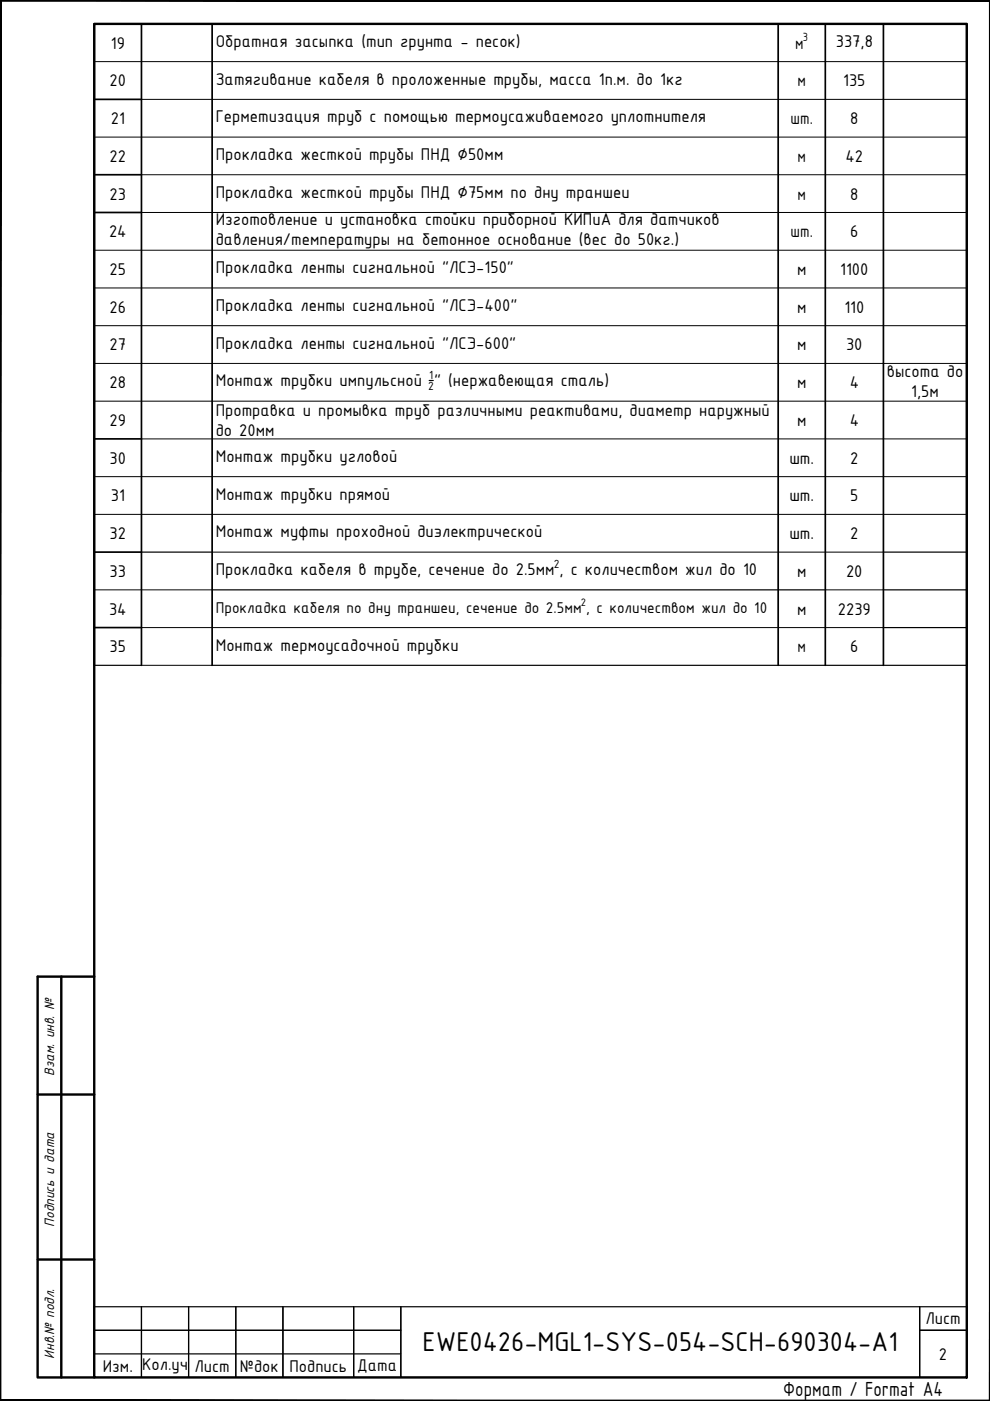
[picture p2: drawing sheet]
<svg xmlns="http://www.w3.org/2000/svg" width="210mm" height="297mm" viewBox="0 0 210 297" stroke-linecap="round" stroke-linejoin="round" font-family="sans-serif">
<!-- layer: 0 -->
<path d="M45 5.1h142.3M91 80.7h.9M30 117.1h15M187.3 117.1h17.7M45 125.1h130M187.3 125.1h17.7M187.3 133.1h17.7M20 141.1h10M45 141.1h160" fill="none" stroke="#000" stroke-width=".25"/>
<path d="M45 5.1v136M165 5.1v136M175 5.1v136M187.3 5.1v136M205 5.1v136M20 21.1h10M20 37h10M20 45h10M20 93.1h10M20 117.1h10M20 133.1h10M20 141.1v-136h10v136" fill="none" stroke="#000" stroke-width=".36"/>
<g fill="none" stroke="#000" stroke-width=".21">
<path d="M20 13.1h185M30 5.1h15M187.3 5.1h17.7M210 .1h-210v296.9h210M20 29.1h185M30 21.1h175M30 37h175M20 53.1h185M30 45h175M20 61.1h185M20 69.1h185M20 77.1h185"/>
<path d="M20 85.1h185M30 93.1h175M20 101.1h185M20 109.1h185M45 117.1h142.3M20 125.1h25M30 133.1h157.3M175 125.1h12.3M30 141.1h15"/>
</g>
<!-- layer: _SHTAMP -->
<g fill="#000" stroke="#000" stroke-width=".21">
<path d="M0 .1l.2 .2h209.6zM0 .1h210l-.2 .2z"/>
<path d="M209.8 .3v296.5l.2-296.7zM210 .1v296.9l-.2-.2z"/>
<path d="M.2 .3l-.2 296.7 .2-.2zM0 .1l.2 .2-.2 296.7z"/>
<path d="M.2 296.8l209.8 .2-.2-.2zM.2 296.8l209.8 .2h-210z"/>
</g>
<path d="M20 5.1h185v286.9h-185zM13 207.1v84.9M20 207.1h-12v84.9h12M8 232.1h12M8 267h12" fill="none" stroke="#000" stroke-width=".51"/>
<path d="M20 277.1h185v14.9h-185zM30 277.1v14.9M40 277.1v14.9M50 277.1v14.9M60 277.1v14.9M75 277.1v14.9M85 277.1v14.9M20 287h65M20 282.1h65M195 292v-14.9v14.9M205 282.1h-10h10" fill="none" stroke="#000" stroke-width=".25"/>
<text font-size="6.2" x="89.6" y="286.5">EWE0426-MGL1-SYS-054-SCH-690304-A1</text>
<text font-size="4.7" x="166.1" y="296">Формат / Format A4</text>
<g font-size="3.9">
<text x="23.5" y="10.3">19</text>
<text x="45.7" y="9.9">Обратная засыпка (тип грунта - песок)</text>
<text x="168.6" y="10.3">м</text>
<text x="177.2" y="10.1">337,8</text>
<text x="45.7" y="17.9">Затягивание кабеля в проложенные трубы, масса 1п.м. до 1кг</text>
<text x="23.2" y="18.3">20</text>
<text x="169.1" y="18.3">м</text>
<text x="178.8" y="18.3">135</text>
<text x="23.5" y="26.3">21</text>
<text x="45.7" y="25.9">Герметизация труб с помощью термоусаживаемого уплотнителя</text>
<text x="167.6" y="26.3">шт.</text>
<text x="180.3" y="26.3">8</text>
<text x="23.2" y="34.3">22</text>
<text x="45.7" y="33.9">Прокладка жесткой трубы ПНД ∅50мм</text>
<text x="169.1" y="34.3">м</text>
<text x="179.3" y="34.3">42</text>
<text x="45.7" y="41.9">Прокладка жесткой трубы ПНД ∅75мм по дну траншеи</text>
<text x="23.2" y="42.3">23</text>
<text x="45.7" y="47.7">Изготовление и установка стойки приборной КИПиА для датчиков</text>
<text x="169.1" y="42.3">м</text>
<text x="180.3" y="42.3">8</text>
<text x="23.1" y="50.3">24</text>
<text x="45.7" y="52">давления/температуры на бетонное основание (вес до 50кг.)</text>
<text x="167.6" y="50.3">шт.</text>
<text x="180.3" y="50.3">6</text>
<text x="23.2" y="58.3">25</text>
<text x="45.7" y="57.9">Прокладка ленты сигнальной &quot;ЛСЭ-150&quot;</text>
<text x="169" y="58.3">м</text>
<text x="178.1" y="58.3">1100</text>
<text x="45.7" y="65.9">Прокладка ленты сигнальной &quot;ЛСЭ-400&quot;</text>
<text x="23.2" y="66.3">26</text>
<text x="169" y="66.3">м</text>
<text x="179" y="66.3">110</text>
<text x="23.2" y="74.3">27</text>
<text x="45.7" y="73.9">Прокладка ленты сигнальной &quot;ЛСЭ-600&quot;</text>
<text x="169" y="74.3">м</text>
<text x="179.4" y="74.3">30</text>
<text x="23.2" y="82.3">28</text>
<text x="45.7" y="81.9">Монтаж трубки импульсной &quot; (нержавеющая сталь)</text>
<text x="169" y="82.3">м</text>
<text x="180.1" y="82.3">4</text>
<text x="188" y="80">высота до</text>
<text x="45.7" y="88.2">Протравка и промывка труб различными реактивами, диаметр наружный</text>
<text x="193.2" y="84.1">1,5м</text>
<text x="23.2" y="90.3">29</text>
<text x="45.7" y="92.4">до 20мм</text>
<text x="169" y="90.3">м</text>
<text x="180.1" y="90.3">4</text>
<text x="23.2" y="98.3">30</text>
<text x="45.7" y="97.9">Монтаж трубки угловой</text>
<text x="167.4" y="98.3">шт.</text>
<text x="180.3" y="98.3">2</text>
<text x="23.5" y="106.3">31</text>
<text x="45.7" y="105.9">Монтаж трубки прямой</text>
<text x="167.4" y="106.3">шт.</text>
<text x="180.3" y="106.3">5</text>
<text x="45.7" y="113.9">Монтаж муфты проходной диэлектрической</text>
<text x="23.2" y="114.3">32</text>
<text x="167.4" y="114.3">шт.</text>
<text x="180.3" y="114.3">2</text>
<text x="23.2" y="122.3">33</text>
<text x="45.7" y="121.9">Прокладка кабеля в трубе, сечение до 2.5мм , с количеством жил до 10</text>
<text x="169" y="122.3">м</text>
<text x="179.4" y="122.3">20</text>
<text x="23.1" y="130.3">34</text>
<text x="169" y="130.3">м</text>
<text x="177.7" y="130.3">2239</text>
<text x="45.7" y="137.9">Монтаж термоусадочной трубки</text>
<text x="23.2" y="138.3">35</text>
<text x="169.1" y="138.3">м</text>
<text x="180.3" y="138.3">6</text>
<text x="196.2" y="280.8">Лист</text>
<text x="21.8" y="290.8">Изм.</text>
<text x="30.1" y="290.4">Кол.уч</text>
<text x="41.2" y="290.8">Лист</text>
<text x="50.9" y="290.8">№док</text>
<text x="61.4" y="290.8">Подпись</text>
<text x="75.7" y="290.6">Дата</text>
<text x="199.1" y="288.3">2</text>
</g>
<text font-size="3.6" x="45.8" y="129.9">Прокладка кабеля по дну траншеи, сечение до 2.5мм , с количеством жил до 10</text>
<g font-size="3.2">
<text x="11.5" y="228.1" transform="rotate(-90 11.5 228.1)">Взам. инв. №</text>
<text x="11.5" y="260.1" transform="rotate(-90 11.5 260.1)">Подпись и дата</text>
<text x="11.5" y="288" transform="rotate(-90 11.5 288)">Инв.№ подл.</text>
</g>
<g font-size="2.7">
<text x="170.2" y="8.8">3</text>
<text x="90.8" y="82.7">2</text>
<text x="91" y="80.4">1</text>
<text x="117.4" y="120.4">2</text>
</g>
<text font-size="2.5" x="123.2" y="128.4">2</text>
</svg>
